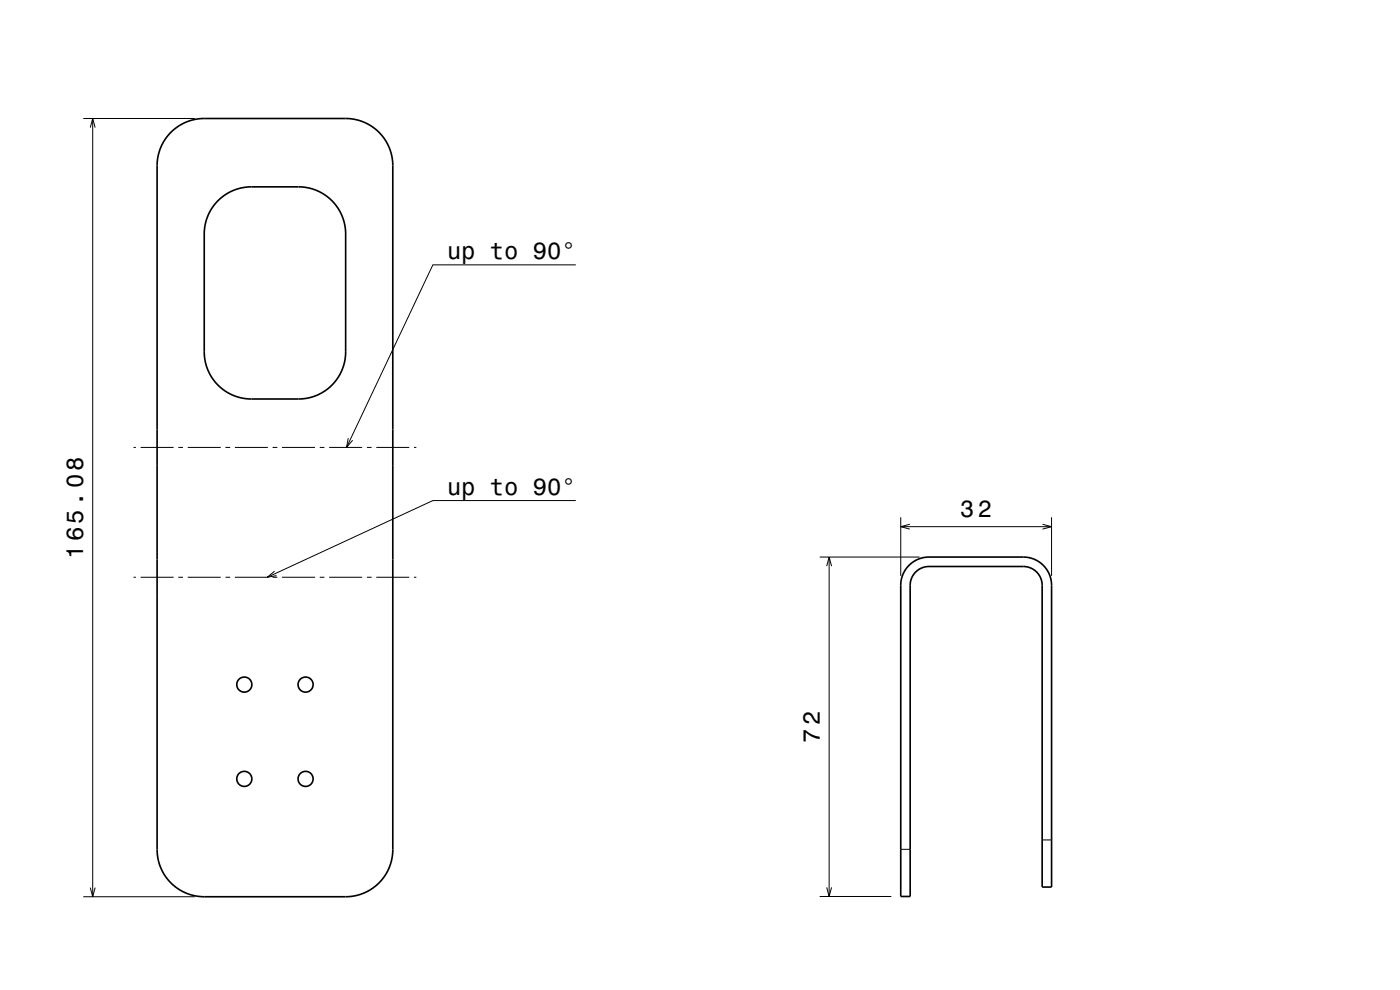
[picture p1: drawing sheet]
<svg xmlns="http://www.w3.org/2000/svg" width="297mm" height="210mm" viewBox="0 0 297 210" stroke-linecap="round" stroke-linejoin="round" font-family="sans-serif">
<g fill="none" stroke="#000" stroke-width=".21">
<path d="M17.7 25.1h23.6M19.2 27.1l.5-2 .5 2M19.7 25.1v165.1M122.2 56.2h-30.4l-18.3 38.7M28.3 94.9h.5M29.8 94.9h7M37.8 94.9h1M39.8 94.9h7M47.8 94.9h1M49.8 94.9h7M57.8 94.9h1M59.8 94.9h7"/>
<path d="M67.8 94.9h1M69.8 94.9h7M73.9 92.9l-.4 2 1.3-1.5M77.8 94.9h1M79.8 94.9h7M87.8 94.9h.5M122.2 106.2h-30.4l-35.1 16.2M173.9 118.2h21.2M175.9 118.2v72M191.1 109.7v12.5M191.1 111.7h32M193 111.2l-1.9 .5 1.9 .5"/>
<path d="M221.2 111.2l1.9 .5-1.9 .5M223.1 109.7v12.5M28.3 122.4h.5M29.8 122.4h7M37.8 122.4h1M39.8 122.4h7M47.8 122.4h1M49.8 122.4h7M57.8 122.4h1M58.2 121.2l-1.5 1.2 2-.3M59.8 122.4h7M67.8 122.4h1"/>
<path d="M69.8 122.4h7M77.8 122.4h1M79.8 122.4h7M87.8 122.4h.5M175.4 120.1l.5-1.9 .5 1.9M221.1 178.2h2M17.7 190.2h23.6M19.2 188.3l.5 1.9 .5-1.9M173.9 190.2h15.2M175.4 188.2l.5 2 .5-2M191.1 180.2h2"/>
</g>
<g fill="none" stroke="#000" stroke-width=".35">
<path d="M36.2 28.2a10 10 0 0 1 7.1-3.1h30a10 10 0 0 1 10 10v145.1a10 10 0 0 1-10 10h-30a10 10 0 0 1-10-10v-145.1a10 10 0 0 1 2.9-6.9zM46.2 42.7a10 10 0 0 1 7.1-3.1h10a10 10 0 0 1 10 10v25a10 10 0 0 1-10 10h-10a10 10 0 0 1-10-10v-25a10 10 0 0 1 2.9-6.9zM192.8 119.9a6 6 0 0 1 4.3-1.7h20a6 6 0 0 1 6 6v64h-2v-64a4 4 0 0 0-4-4h-20a4 4 0 0 0-4 4v66h-2v-66a6 6 0 0 1 1.7-4.3z"/>
<circle cx="51.8" cy="145.2" r="1.6"/>
<circle cx="64.8" cy="145.2" r="1.6"/>
<circle cx="51.8" cy="165.2" r="1.6"/>
<circle cx="64.8" cy="165.2" r="1.6"/>
</g>
<g font-size="5">
<text x="94.8" y="55">up to 90°</text>
<text x="94.8" y="105">up to 90°</text>
<text x="203.7" y="109.7">32</text>
<text x="17.7" y="118.5" transform="rotate(-90 17.7 118.5)">165.08</text>
<text x="173.9" y="157.6" transform="rotate(-90 173.9 157.6)">72</text>
</g>
</svg>
